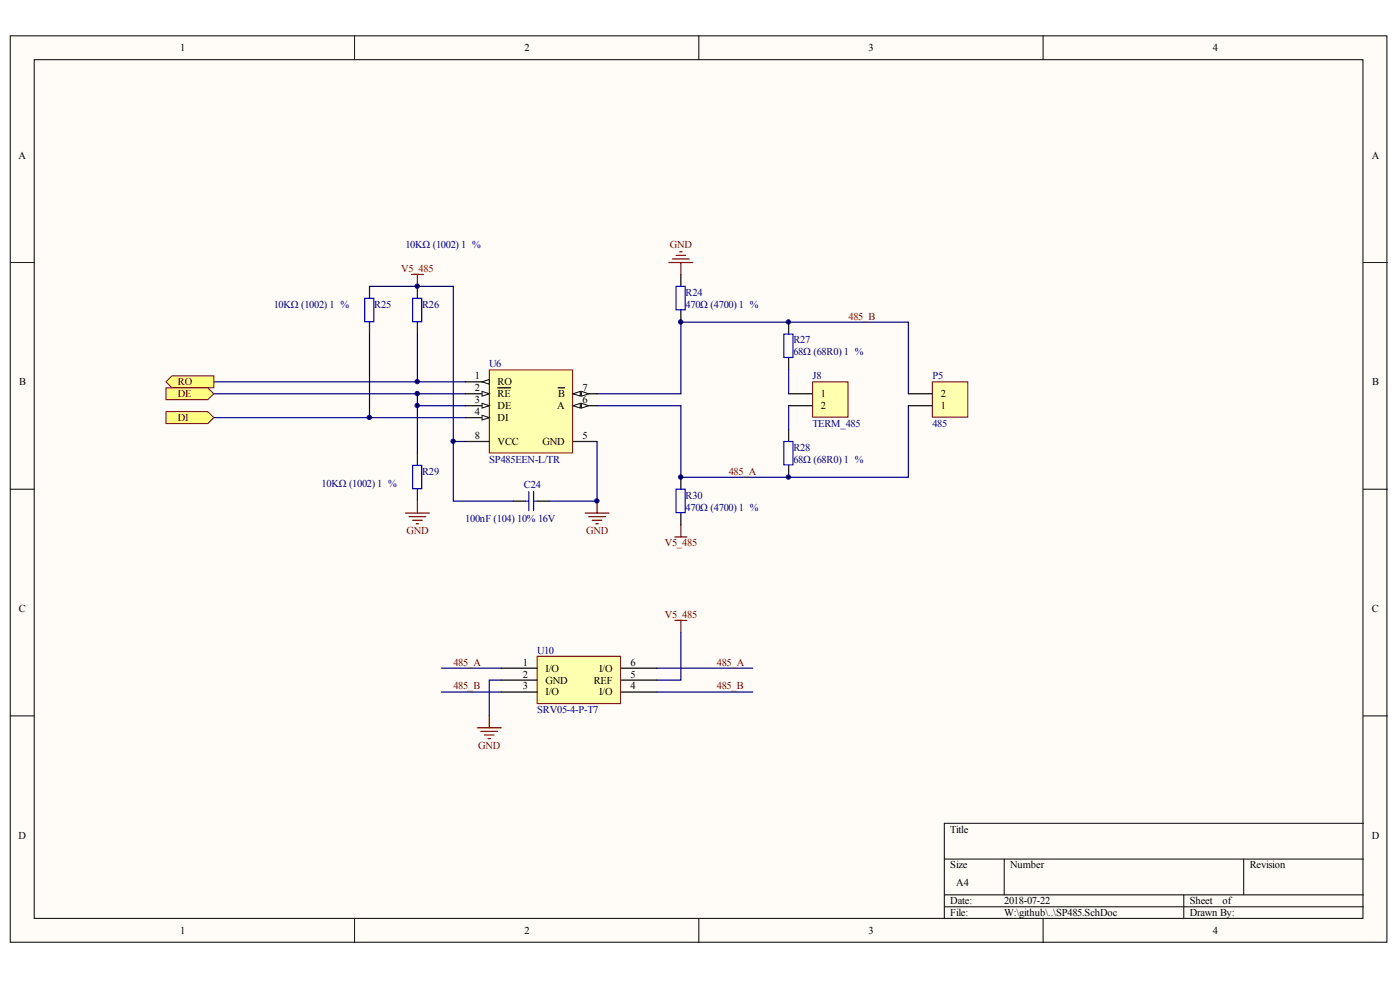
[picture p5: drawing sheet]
<svg xmlns="http://www.w3.org/2000/svg" width="288mm" height="202mm" viewBox="0 0 288 202" stroke-linecap="round" stroke-linejoin="round" font-family="sans-serif">
<g fill="#fffcf8" stroke="#000" stroke-width=".21">
<path d="M2.1 7.4h283.1v186.2h-283.1z"/>
<path d="M7 12.3h273.3v176.4h-273.3z"/>
</g>
<g fill="none" stroke="#000" stroke-width=".21">
<path d="M72.9 7.4v4.9M143.7 7.4v4.9M214.5 7.4v4.9M2.1 53.9h4.9M280.3 53.9h5M2.1 100.5h4.9M280.3 100.5h5M2.1 147.1h4.9M280.3 147.1h5M194.2 176.5h86.1M206.5 176.5v7.3M255.7 176.5v7.3"/>
<path d="M280.3 169.1h-86.1v19.6M72.9 188.7v4.9M143.7 188.7v4.9M194.2 183.8h86.1M194.2 186.3h86.1M214.5 188.7v4.9M243.4 183.8v4.9"/>
</g>
<path d="M100.6 76h17.1v17h-17.1z" fill="#ffffb0" stroke="#800000" stroke-width=".21"/>
<path d="M95.7 78.4h4.9" fill="none" stroke="#000" stroke-width=".25"/>
<path d="M99.1 78.4l1.5-.4v.9z" fill="#fffcf8" stroke="#000" stroke-width=".21"/>
<path d="M95.7 80.9h4.9" fill="none" stroke="#000" stroke-width=".25"/>
<path d="M99.1 80.4l1.5 .5-1.5 .5z" fill="#fffcf8" stroke="#000" stroke-width=".21"/>
<path d="M102.3 79.7h2.7M95.7 83.3h4.9" fill="none" stroke="#000" stroke-width=".25"/>
<path d="M99.1 82.9l1.5 .4-1.5 .5z" fill="#fffcf8" stroke="#000" stroke-width=".21"/>
<path d="M95.7 85.8h4.9" fill="none" stroke="#000" stroke-width=".25"/>
<path d="M99.1 85.3l1.5 .5-1.5 .5z" fill="#fffcf8" stroke="#000" stroke-width=".21"/>
<path d="M117.8 90.7h5M117.8 83.3h5" fill="none" stroke="#000" stroke-width=".25"/>
<g fill="#fffcf8" stroke="#000" stroke-width=".21">
<path d="M117.8 83.3l1.5-.4v.9z"/>
<path d="M119.6 82.9l1.4 .4-1.4 .5z"/>
</g>
<path d="M117.8 80.9h5" fill="none" stroke="#000" stroke-width=".25"/>
<g fill="#fffcf8" stroke="#000" stroke-width=".21">
<path d="M117.8 80.9l1.5-.5v1z"/>
<path d="M119.6 80.4l1.4 .5-1.4 .5z"/>
</g>
<path d="M76 58.8v2.5M85.8 58.8v2.5M76 66.2v2.4M85.8 66.2v2.4M114.8 79.7h1.3M85.8 93.1v2.5M95.7 90.7h4.9M85.8 100.5v2.5" fill="none" stroke="#000" stroke-width=".25"/>
<path d="M75 61.3h1.9v4.8h-1.9zM84.8 61.3h1.9v4.8h-1.9zM84.8 95.6h1.9v4.8h-1.9z" fill="none" stroke="#00f" stroke-width=".25"/>
<path d="M84.6 56.4h2.5M85.8 56.4v2.4M83.4 105.4h4.9M84.1 106.1h3.5M84.8 106.9h2M85.6 107.6h.5M85.8 103v2.4" fill="none" stroke="#800000" stroke-width=".25"/>
<path d="M76 58.8h9.8M44 78.4h51.7M76 68.6v17.2M85.8 68.6v9.8M44 85.8h51.7M44 80.9h51.7M85.8 80.9v12.2M85.8 83.3h9.9" fill="none" stroke="#000080" stroke-width=".25"/>
<g fill="#ffff80" stroke="#800000" stroke-width=".21">
<path d="M34.1 78.4l1.3-1.2h8.6v2.5h-8.6z" fill-rule="evenodd"/>
<path d="M34.1 84.6h8.6l1.3 1.2-1.3 1.2h-8.6z" fill-rule="evenodd"/>
<path d="M34.1 79.7h8.6l1.3 1.2-1.3 1.2h-8.6z" fill-rule="evenodd"/>
</g>
<path d="M162.2 66.2v2.4M162.2 73.5v2.5M162.2 88.2v2.5M162.2 95.6v2.4M105.5 103h2.5M110.5 103h2.4" fill="none" stroke="#000" stroke-width=".25"/>
<path d="M161.2 68.6h1.8v4.8h-1.8zM161.2 90.7h1.8v4.8h-1.8zM108 103h.7M108.7 101v3.9M109.7 101v3.9M109.7 103h.8" fill="none" stroke="#00f" stroke-width=".25"/>
<path d="M85.8 58.8h7.4v31.9M93.2 90.7v12.3h12.3M93.2 90.7h2.5M122.8 90.7v12.3h-9.9" fill="none" stroke="#000080" stroke-width=".25"/>
<path d="M120.3 105.4h4.9M121 106.1h3.5M121.8 106.9h1.9M122.5 107.6h.5M122.8 103v2.4" fill="none" stroke="#800000" stroke-width=".25"/>
<path d="M167.1 78.4h7.3v7.3h-7.3z" fill="#ffffb0" stroke="#800000" stroke-width=".21"/>
<path d="M162.2 80.9h4.9M162.2 83.3h4.9" fill="none" stroke="#000" stroke-width=".25"/>
<path d="M162.2 76v4.9M162.2 83.3v4.9" fill="none" stroke="#000080" stroke-width=".25"/>
<path d="M191.7 78.4h7.3v7.3h-7.3z" fill="#ffffb0" stroke="#800000" stroke-width=".21"/>
<path d="M140 56.4v2.4M140 63.7v2.5M140 98v2.5M186.8 83.3h4.9M186.8 80.9h4.9M140 105.4v2.5" fill="none" stroke="#000" stroke-width=".25"/>
<path d="M139 58.8h1.9v4.8h-1.9zM139 100.5h1.9v4.8h-1.9z" fill="none" stroke="#00f" stroke-width=".25"/>
<path d="M137.5 53.9h5M138.3 53.2h3.4M139 52.5h2M139.8 51.7h.4M140 53.9v2.5M138.8 110.3h2.4M140 107.9v2.4" fill="none" stroke="#800000" stroke-width=".25"/>
<path d="M122.8 83.3h17.2v14.7h46.8v-14.7M122.8 80.9h17.2v-14.7h46.8v14.7" fill="none" stroke="#000080" stroke-width=".25"/>
<path d="M110.5 134.8h17.1v9.7h-17.1z" fill="#ffffb0" stroke="#800000" stroke-width=".21"/>
<path d="M103.1 137.3h7.4M103.1 139.7h7.4M127.7 137.3h7.4M127.7 139.7h7.4M103.1 142.2h7.4M127.7 142.2h7.4" fill="none" stroke="#000" stroke-width=".25"/>
<path d="M90.8 137.3h12.3M103.1 139.7h-2.5v7.4M135.1 137.3h19.7M140 129.9v9.8h-4.9M90.8 142.2h12.3M135.1 142.2h19.7" fill="none" stroke="#000080" stroke-width=".25"/>
<path d="M138.8 127.5h2.4M140 127.5v2.4M98.1 149.5h5M98.9 150.3h3.4M99.6 151h2M100.4 151.7h.4M100.6 147.1v2.4" fill="none" stroke="#800000" stroke-width=".25"/>
<g fill="#000080" stroke="#000080" stroke-width=".21">
<circle cx="75.9" cy="85.7" r=".44"/>
<circle cx="85.8" cy="83.3" r=".44"/>
<circle cx="85.8" cy="80.8" r=".44"/>
<circle cx="85.8" cy="78.4" r=".44"/>
<circle cx="85.8" cy="58.8" r=".44"/>
<circle cx="93.2" cy="90.6" r=".44"/>
<circle cx="122.7" cy="102.9" r=".44"/>
<circle cx="139.9" cy="98" r=".44"/>
<circle cx="139.9" cy="66.1" r=".44"/>
<circle cx="162.1" cy="98" r=".44"/>
<circle cx="162.1" cy="66.1" r=".44"/>
</g>
<g font-size="2.2">
<text x="37" y="10.5">1</text>
<text x="107.8" y="10.5">2</text>
<text x="178.6" y="10.5">3</text>
<text x="249.4" y="10.5">4</text>
<text x="3.8" y="32.6">A</text>
<text x="282" y="32.6">A</text>
<text x="97.6" y="77.9">1</text>
<text x="3.9" y="79.1">B</text>
<text x="97.6" y="80.4">2</text>
<text x="97.6" y="82.8">3</text>
<text x="102.3" y="79.1">RO</text>
<text x="102.3" y="81.6">RE</text>
<text x="114.8" y="81.6">B</text>
<text x="119.8" y="82.8">6</text>
<text x="119.8" y="80.4">7</text>
<text x="168.8" y="81.6">1</text>
<text x="193.4" y="81.6">2</text>
<text x="282.1" y="79.1">B</text>
<text x="97.6" y="85.3">4</text>
<text x="102.3" y="84">DE</text>
<text x="102.3" y="86.5">DI</text>
<text x="114.6" y="84">A</text>
<text x="168.8" y="84">2</text>
<text x="193.4" y="84">1</text>
<text x="97.6" y="90.2">8</text>
<text x="102.3" y="91.4">VCC</text>
<text x="111.6" y="91.4">GND</text>
<text x="119.8" y="90.2">5</text>
<text x="3.9" y="125.7">C</text>
<text x="282.1" y="125.7">C</text>
<text x="107.5" y="136.7">1</text>
<text x="112.2" y="138">I/O</text>
<text x="123.2" y="138">I/O</text>
<text x="129.7" y="136.7">6</text>
<text x="107.5" y="139.2">2</text>
<text x="107.5" y="141.6">3</text>
<text x="112.2" y="140.4">GND</text>
<text x="112.2" y="142.9">I/O</text>
<text x="122.1" y="140.4">REF</text>
<text x="123.2" y="142.9">I/O</text>
<text x="129.7" y="141.6">4</text>
<text x="129.7" y="139.2">5</text>
<text x="3.8" y="172.3">D</text>
<text x="195.4" y="171">Title</text>
<text x="282" y="172.3">D</text>
<text x="195.4" y="178.4">Size</text>
<text x="207.7" y="178.4">Number</text>
<text x="257" y="178.4">Revision</text>
<text x="195.4" y="185.8">Date:</text>
<text x="196.6" y="182.1">A4</text>
<text x="206.5" y="185.8">2018-07-22</text>
<text x="244.6" y="185.8">Sheet</text>
<text x="251.4" y="185.8">of</text>
<text x="37" y="191.9">1</text>
<text x="107.8" y="191.9">2</text>
<text x="178.6" y="191.9">3</text>
<text x="195.4" y="188.2">File:</text>
<text x="206.5" y="188.2">W:\github\..\SP485.SchDoc</text>
<text x="244.6" y="188.2">Drawn By:</text>
<text x="249.4" y="191.9">4</text>
</g>
<g font-size="2.2" fill="#000080">
<text x="83.4" y="51">10KΩ (1002) ¡À1 %</text>
<text x="56.3" y="63.2">10KΩ (1002) ¡À1 %</text>
<text x="77" y="63.2">R25</text>
<text x="86.8" y="63.2">R26</text>
<text x="141" y="60.8">R24</text>
<text x="141" y="63.2">470Ω (4700) ¡À1 %</text>
<text x="163.1" y="70.6">R27</text>
<text x="100.6" y="75.5">U6</text>
<text x="163.1" y="73">68Ω (68R0) ¡À1 %</text>
<text x="167.1" y="77.9">J8</text>
<text x="191.7" y="77.9">P5</text>
<text x="167.1" y="87.7">TERM_485</text>
<text x="191.7" y="87.7">485</text>
<text x="100.6" y="95.1">SP485EEN-L/TR</text>
<text x="163.1" y="92.6">R28</text>
<text x="163.1" y="95.1">68Ω (68R0) ¡À1 %</text>
<text x="66.1" y="100">10KΩ (1002) ¡À1 %</text>
<text x="86.8" y="97.5">R29</text>
<text x="107.7" y="100.2">C24</text>
<text x="95.7" y="107.3">100nF (104) 10% 16V</text>
<text x="141" y="102.4">R30</text>
<text x="141" y="104.9">470Ω (4700) ¡À1 %</text>
<text x="110.5" y="134.3">U10</text>
<text x="110.5" y="146.5">SRV05-4-P-T7</text>
</g>
<g font-size="2.2" fill="#800000">
<text x="137.7" y="51">GND</text>
<text x="82.5" y="55.9">V5_485</text>
<text x="174.5" y="65.7">485_B</text>
<text x="36.6" y="79.1">RO</text>
<text x="36.6" y="81.6">DE</text>
<text x="36.6" y="86.5">DI</text>
<text x="149.8" y="97.5">485_A</text>
<text x="83.6" y="109.8">GND</text>
<text x="120.5" y="109.8">GND</text>
<text x="136.7" y="112.2">V5_485</text>
<text x="136.7" y="126.9">V5_485</text>
<text x="93.2" y="136.7">485_A</text>
<text x="147.4" y="136.7">485_A</text>
<text x="93.2" y="141.6">485_B</text>
<text x="147.4" y="141.6">485_B</text>
<text x="98.3" y="153.9">GND</text>
</g>
</svg>
